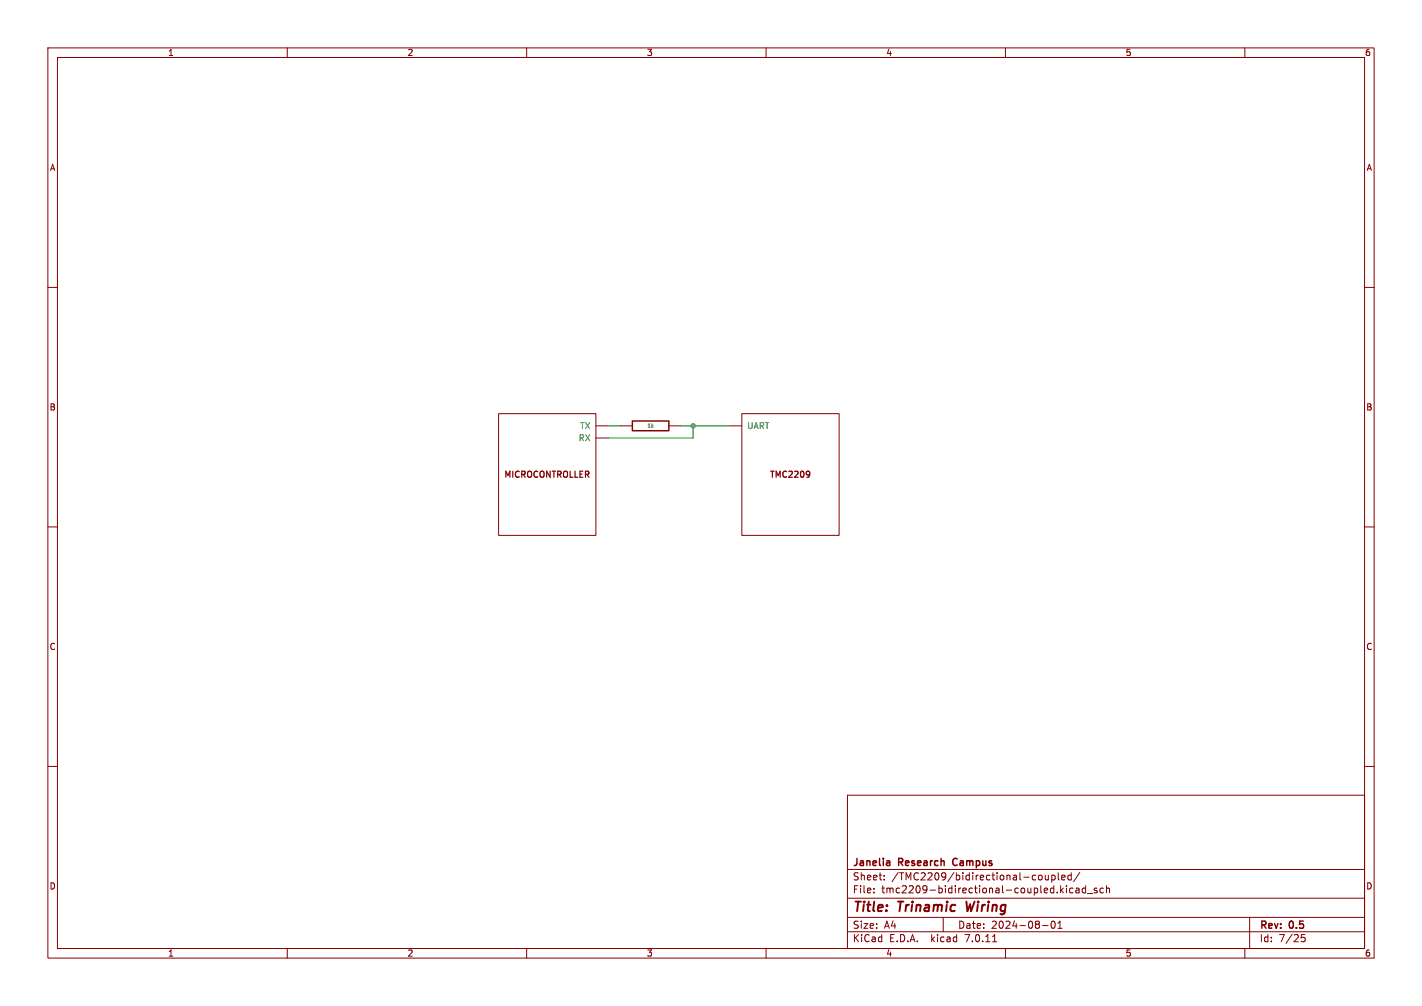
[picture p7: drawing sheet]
<svg xmlns="http://www.w3.org/2000/svg" width="297mm" height="210mm" viewBox="0 0 297 210" stroke-linecap="round" stroke-linejoin="round" font-family="sans-serif">
<g fill="none" stroke="#840000" stroke-width=".21">
<path d="M10 10h277v190h-277zM12 12h273v186h-273zM60 10v2M110 10v2M160 10v2M210 10v2M260 10v2M10 60h2M285 60h2M104.1 86.4h20.4v25.4h-20.4zM124.5 88.9h2.5M124.5 91.4h2.5"/>
<path d="M129.5 88.9h2.6M139.7 88.9h2.5M152.4 88.9h2.5M154.9 86.4h20.4v25.4h-20.4zM10 110h2M285 110h2M10 160h2M285 160h2M177 166h108v32h-108zM60 198v2M110 198v2M160 198v2"/>
<path d="M177 194.5h108M177 191.5h108M177 187.5h108M177 181.5h108M182.5 186.3v.1M182.5 185.5v.1M184.7 183.6v.1M184.7 182.8v.1M197 191.5v3M207.3 196.6h.9M210 198v2M217 182.8l.4-.1 .3 .3-.1 .6-.2 .1-.4-.1"/>
<path d="M217.7 193.2h1.2M218.3 182.7l.1 .9 .3 .1 .3-.1M219 182.7v1M219.7 182.8l.4-.1 .3 .3-.2 .6h-.5M219.7 182.7v1.5M219.7 192.4l.2-.1a.8 .8 0 0 1 .5 .7 .8 .8 0 0 1-.5 .8l-.2-.1-.2-.5zM221 193.8h.8M221 192.7l.4-.4v1.5M221 182.2v1.3l.2 .2M221.7 183.2l.8-.1-.1-.3-.4-.1-.3 .2 .1 .7h.6M222.7 184.9v.1M222.7 185.4v1"/>
<path d="M223.7 182.8l-.4-.1-.3 .3 .2 .6h.5M223.7 182.2v1.5M224.1 185.5l-.4-.1-.3 .3 .1 .6h.6M224.7 185.5h.6l.1 .9M225.4 185.8h-.5l-.2 .2 .2 .4 .5-.1M225.5 182.1l-1.3 2M226.7 185.5l-.4-.1-.3 .3 .2 .6h.5M226.7 184.9v1.5M227.1 186.5h1.1M229.1 185.5l-.4-.1-.2 .2 .1 .2 .5 .2v.3h-.6M230.5 185.5l-.5-.1-.3 .3 .2 .6h.6M231.1 185.5l.2-.1 .4 .1v.9"/>
<path d="M231.1 184.9v1.5M260 198v2M261 191.5v6.5M272.5 195.1h-.7l-.1 .7 .3-.1h.5l.1 .3-.1 .5-.2 .1-.6-.1"/>
</g>
<path d="M201.8 188.2l.3 2 .5-1.4" fill="none" stroke="#840000" stroke-width=".4"/>
<path d="M132.1 87.9h7.6v2h-7.6zM185.6 179.7l.2 .2v.8M199.1 179.4l-.1 .4 .1 .7M185.8 180.6l-.1 .1M185.8 180l-.1 .1" fill="none" stroke="#840000" stroke-width=".3"/>
<path d="M168.9 98.4l.2 .2v.5l-.2 .5M169.1 98.9l-.2 .3" fill="none" stroke="#840000" stroke-width=".25"/>
<path d="M127 88.9h2.5M142.2 88.9h10.2M144.8 88.9v2.5h-17.8" fill="none" stroke="#009600" stroke-width=".21"/>
<circle cx="144.8" cy="88.9" r=".46" fill="#009600" stroke="#009600" stroke-width=".21"/>
<g font-size="2.8" fill="#840000">
<text x="178" y="190.9">Title:</text>
<text x="187.7" y="190.9">Trinamic</text>
<text x="202.6" y="190.9">Wiring</text>
</g>
<g font-size="2.1" fill="#840000">
<text x="178" y="184">Sheet:</text>
<text x="178" y="181.2">Janelia</text>
<text x="186.2" y="184">/TMC2209/bidirectional-coupled/</text>
<text x="187.7" y="181.2">Research</text>
<text x="199.7" y="181.2">Campus</text>
<text x="178" y="186.7">File:</text>
<text x="184.1" y="186.7">tmc2209-bidirectional-coupled.kicad_sch</text>
<text x="178" y="196.9">KiCad</text>
<text x="178" y="194.1">Size:</text>
<text x="184.7" y="194.1">A4</text>
<text x="185.7" y="196.9">E.D.A.</text>
<text x="194.6" y="196.9">kicad</text>
<text x="200" y="194.1">Date:</text>
<text x="201.8" y="196.9">7.0.11</text>
<text x="207" y="194.1">2024-08-01</text>
<text x="263" y="194.3">Rev:</text>
<text x="263" y="196.9">Id:</text>
<text x="267.1" y="196.9">7/25</text>
<text x="269.4" y="194.3">0.5</text>
</g>
<g font-size="1.8" fill="#840000">
<text x="35" y="11.9">1</text>
<text x="85" y="11.9">2</text>
<text x="135" y="11.9">3</text>
<text x="185" y="11.9">4</text>
<text x="235" y="11.9">5</text>
<text x="285" y="11.9">6</text>
<text x="10.3" y="35.9">A</text>
<text x="285.3" y="35.9">A</text>
<text x="10.3" y="85.9">B</text>
<text x="285.3" y="85.9">B</text>
<text x="105.1" y="100.1">MICROCONTROLLER</text>
<text x="160.6" y="100.1">TMC2209</text>
<text x="10.3" y="135.9">C</text>
<text x="285.3" y="135.9">C</text>
<text x="10.3" y="185.9">D</text>
<text x="285.3" y="185.9">D</text>
<text x="35" y="199.9">1</text>
<text x="85" y="199.9">2</text>
<text x="135" y="199.9">3</text>
<text x="185" y="199.9">4</text>
<text x="235" y="199.9">5</text>
<text x="285" y="199.9">6</text>
</g>
<g font-size="1.8" fill="#006464">
<text x="121.1" y="89.8">TX</text>
<text x="156" y="89.8">UART</text>
<text x="120.8" y="92.3">RX</text>
</g>
<text font-size="1.1" fill="#006464" x="135" y="89.6">1k</text>
</svg>
